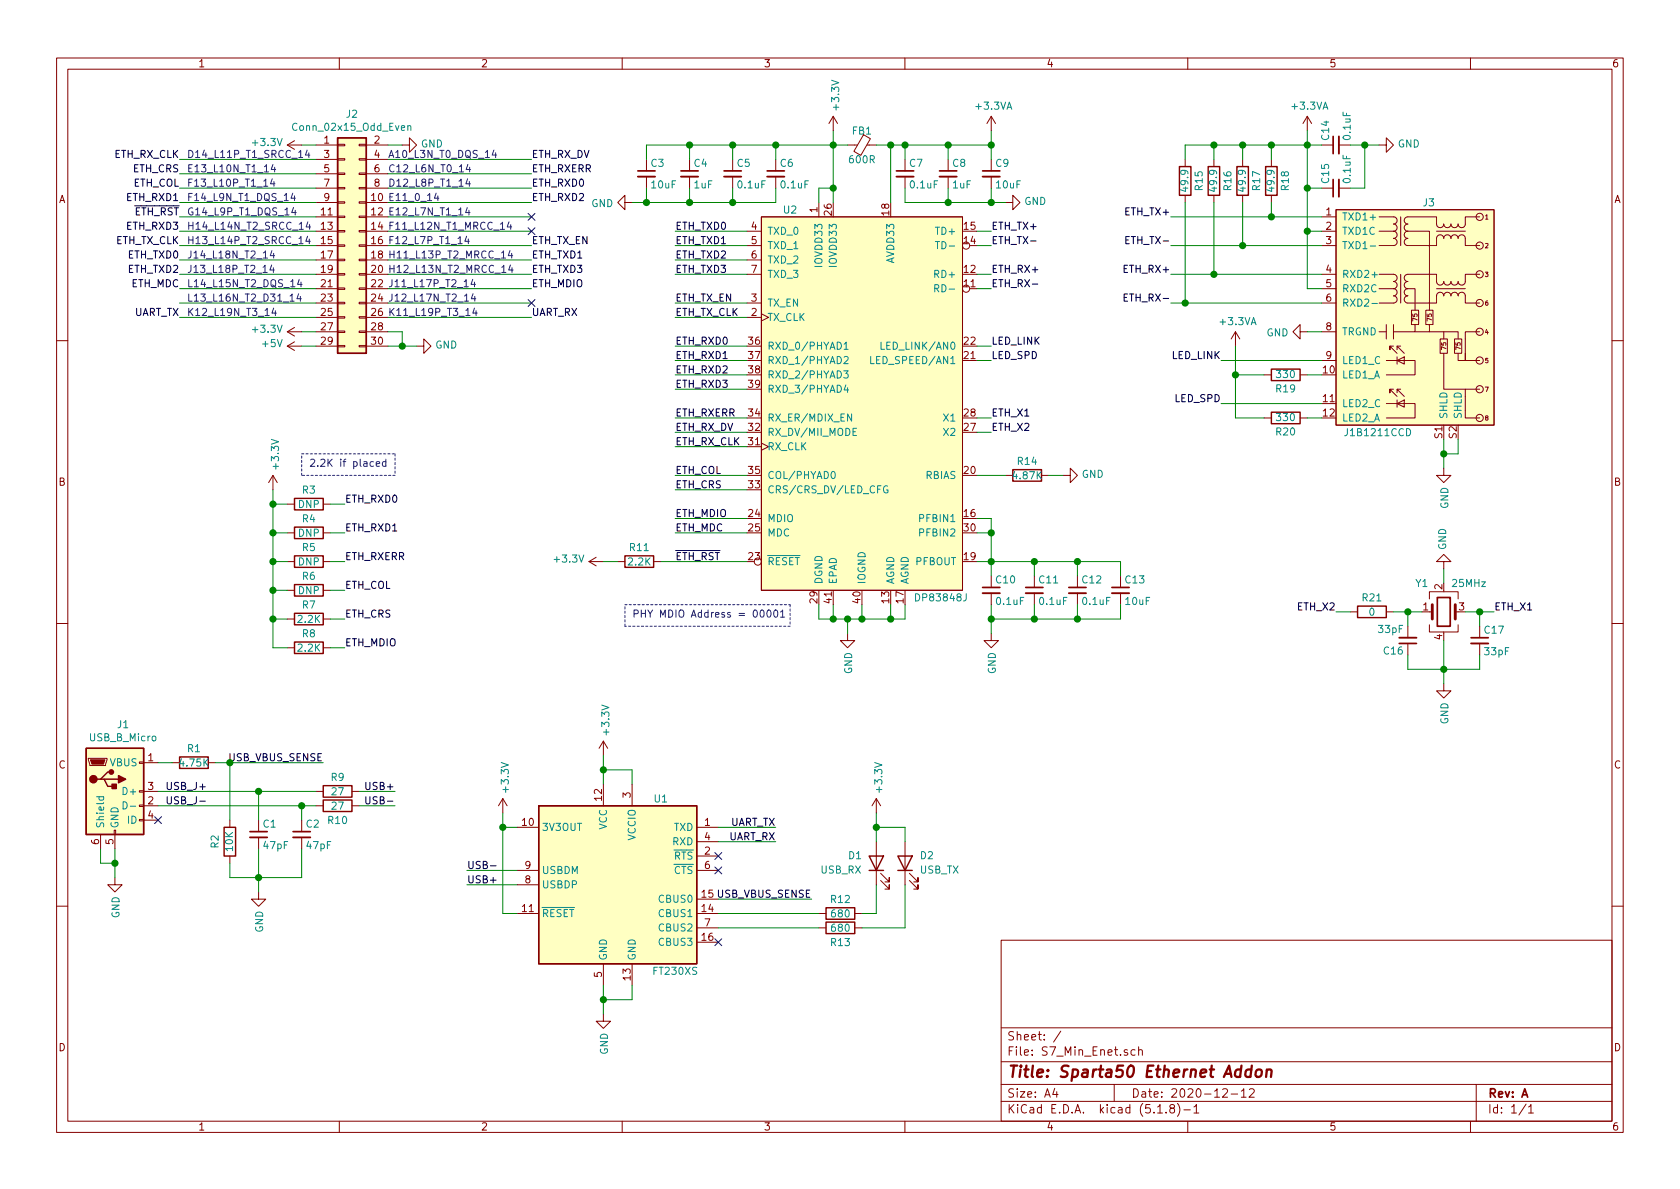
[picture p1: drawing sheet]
EESchema Schematic File Version 4
EELAYER 30 0
EELAYER END
$Descr A4 11693 8268
encoding utf-8
Sheet 1 1
Title "Sparta50 Ethernet Addon"
Date "2020-12-12"
Rev "A"
Comp ""
Comment1 ""
Comment2 ""
Comment3 ""
Comment4 ""
$EndDescr
$Comp
L power:+3.3V #PWR04
U 1 1
P 2100 1000
F 0 "#PWR04" H 2100 850 50  0001 C CNN
F 1 "+3.3V" V 2115 1128 50  0000 L CNN
F 2 "" H 2100 1000 50  0001 C CNN
F 3 "" H 2100 1000 50  0001 C CNN
	1    2100 1000
	0    -1   -1   0   
$EndComp
$Comp
L power:+3.3V #PWR05
U 1 1
P 2100 2300
F 0 "#PWR05" H 2100 2150 50  0001 C CNN
F 1 "+3.3V" V 2115 2428 50  0000 L CNN
F 2 "" H 2100 2300 50  0001 C CNN
F 3 "" H 2100 2300 50  0001 C CNN
	1    2100 2300
	0    -1   -1   0   
$EndComp
$Comp
L power:+5V #PWR06
U 1 1
P 2100 2400
F 0 "#PWR06" H 2100 2250 50  0001 C CNN
F 1 "+5V" V 2115 2528 50  0000 L CNN
F 2 "" H 2100 2400 50  0001 C CNN
F 3 "" H 2100 2400 50  0001 C CNN
	1    2100 2400
	0    -1   -1   0   
$EndComp
$Comp
L power:GND #PWR08
U 1 1
P 2900 2400
F 0 "#PWR08" H 2900 2150 50  0001 C CNN
F 1 "GND" V 2905 2272 50  0000 R CNN
F 2 "" H 2900 2400 50  0001 C CNN
F 3 "" H 2900 2400 50  0001 C CNN
	1    2900 2400
	0    -1   -1   0   
$EndComp
$Comp
L power:GND #PWR07
U 1 1
P 2800 1000
F 0 "#PWR07" H 2800 750 50  0001 C CNN
F 1 "GND" V 2805 872 50  0000 R CNN
F 2 "" H 2800 1000 50  0001 C CNN
F 3 "" H 2800 1000 50  0001 C CNN
	1    2800 1000
	0    -1   -1   0   
$EndComp
$Comp
L my_parts:DP83848J U2
U 1 1
P 6000 2800
F 0 "U2" H 5500 4150 50  0000 C CNN
F 1 "DP83848J" H 6550 1450 50  0000 C CNN
F 2 "Package_DFN_QFN:QFN-40-1EP_6x6mm_P0.5mm_EP4.6x4.6mm_ThermalVias" H 6000 3000 50  0001 C CNN
F 3 "" H 6000 3000 50  0001 C CNN
	1    6000 2800
	1    0    0    -1  
$EndComp
Text Notes 2700 1100 0    50   ~ 0
A10_L3N_T0_DQS_14
Text Notes 2700 1200 0    50   ~ 0
C12_L6N_T0_14
Text Notes 2700 1300 0    50   ~ 0
D12_L8P_T1_14
Text Notes 2700 1400 0    50   ~ 0
E11_0_14
Text Notes 2700 1500 0    50   ~ 0
E12_L7N_T1_14
Text Notes 2700 1600 0    50   ~ 0
F11_L12N_T1_MRCC_14
Text Notes 2700 1700 0    50   ~ 0
F12_L7P_T1_14
Text Notes 2700 1800 0    50   ~ 0
H11_L13P_T2_MRCC_14
Text Notes 2700 1900 0    50   ~ 0
H12_L13N_T2_MRCC_14
Text Notes 2700 2000 0    50   ~ 0
J11_L17P_T2_14
Text Notes 2700 2100 0    50   ~ 0
J12_L17N_T2_14
Text Notes 2700 2200 0    50   ~ 0
K11_L19P_T3_14
Text Notes 1300 1100 0    50   ~ 0
D14_L11P_T1_SRCC_14
Text Notes 1300 1200 0    50   ~ 0
E13_L10N_T1_14
Text Notes 1300 1300 0    50   ~ 0
F13_L10P_T1_14
Text Notes 1300 1400 0    50   ~ 0
F14_L9N_T1_DQS_14
Text Notes 1300 1500 0    50   ~ 0
G14_L9P_T1_DQS_14
Text Notes 1300 1600 0    50   ~ 0
H14_L14N_T2_SRCC_14
Text Notes 1300 1700 0    50   ~ 0
H13_L14P_T2_SRCC_14
Text Notes 1300 1800 0    50   ~ 0
J14_L18N_T2_14
Text Notes 1300 1900 0    50   ~ 0
J13_L18P_T2_14
Text Notes 1300 2000 0    50   ~ 0
L14_L15N_T2_DQS_14
Text Notes 1300 2100 0    50   ~ 0
L13_L16N_T2_D31_14
Text Notes 1300 2200 0    50   ~ 0
K12_L19N_T3_14
Wire Wire Line
	1250 2200 2200 2200
Wire Wire Line
	1250 1300 2200 1300
Wire Wire Line
	1250 1200 2200 1200
Wire Wire Line
	1250 2100 2200 2100
Wire Wire Line
	1250 2000 2200 2000
Wire Wire Line
	1250 1900 2200 1900
Wire Wire Line
	1250 1800 2200 1800
Wire Wire Line
	1250 1600 2200 1600
Wire Wire Line
	1250 1500 2200 1500
Wire Wire Line
	1250 1400 2200 1400
Text Label 4700 2400 0    50   ~ 0
ETH_RXD0
Text Label 4700 2500 0    50   ~ 0
ETH_RXD1
Text Label 4700 2600 0    50   ~ 0
ETH_RXD2
Text Label 4700 2700 0    50   ~ 0
ETH_RXD3
Text Label 4700 1600 0    50   ~ 0
ETH_TXD0
Text Label 4700 1700 0    50   ~ 0
ETH_TXD1
Text Label 4700 1800 0    50   ~ 0
ETH_TXD2
Text Label 4700 1900 0    50   ~ 0
ETH_TXD3
Text Label 4700 2100 0    50   ~ 0
ETH_TX_EN
Text Label 4700 2200 0    50   ~ 0
ETH_TX_CLK
Text Label 4700 2900 0    50   ~ 0
ETH_RXERR
Text Label 4700 3000 0    50   ~ 0
ETH_RX_DV
Text Label 4700 3100 0    50   ~ 0
ETH_RX_CLK
Text Label 4700 3300 0    50   ~ 0
ETH_COL
Text Label 4700 3400 0    50   ~ 0
ETH_CRS
Text Label 4700 3600 0    50   ~ 0
ETH_MDIO
Text Label 4700 3700 0    50   ~ 0
ETH_MDC
Text Label 4700 3900 0    50   ~ 0
~ETH_RST
Text Label 6900 1600 0    50   ~ 0
ETH_TX+
Text Label 6900 1700 0    50   ~ 0
ETH_TX-
Text Label 6900 1900 0    50   ~ 0
ETH_RX+
Text Label 6900 2000 0    50   ~ 0
ETH_RX-
Text Label 6900 2400 0    50   ~ 0
LED_LINK
Text Label 6900 2500 0    50   ~ 0
LED_SPD
Wire Wire Line
	6800 1600 6900 1600
Wire Wire Line
	6800 1700 6900 1700
Wire Wire Line
	6800 1900 6900 1900
Wire Wire Line
	6800 2000 6900 2000
Wire Wire Line
	6800 2400 6900 2400
Wire Wire Line
	6800 2500 6900 2500
Wire Wire Line
	4700 1600 5200 1600
Wire Wire Line
	4700 1700 5200 1700
Wire Wire Line
	4700 1800 5200 1800
Wire Wire Line
	4700 1900 5200 1900
Wire Wire Line
	4700 2100 5200 2100
Wire Wire Line
	4700 2200 5200 2200
Wire Wire Line
	4700 2400 5200 2400
Wire Wire Line
	4700 2500 5200 2500
Wire Wire Line
	4700 2600 5200 2600
Wire Wire Line
	4700 2700 5200 2700
Wire Wire Line
	4700 2900 5200 2900
Wire Wire Line
	4700 3000 5200 3000
Wire Wire Line
	4700 3100 5200 3100
Wire Wire Line
	4700 3300 5200 3300
Wire Wire Line
	4700 3400 5200 3400
Wire Wire Line
	4700 3600 5200 3600
Wire Wire Line
	4700 3700 5200 3700
Text Label 1250 1100 2    50   ~ 0
ETH_RX_CLK
Text Label 1250 1700 2    50   ~ 0
ETH_TX_CLK
$Comp
L Device:C_Small C6
U 1 1
P 5400 1200
F 0 "C6" H 5425 1275 50  0000 L CNN
F 1 "0.1uF" H 5425 1125 50  0000 L CNN
F 2 "Capacitor_SMD:C_0402_1005Metric" H 5400 1200 50  0001 C CNN
F 3 "~" H 5400 1200 50  0001 C CNN
	1    5400 1200
	1    0    0    -1  
$EndComp
Wire Wire Line
	5800 1400 5800 1300
Wire Wire Line
	5700 1400 5700 1300
Wire Wire Line
	5700 1300 5800 1300
Connection ~ 5800 1300
Wire Wire Line
	5800 1300 5800 1000
$Comp
L Device:C_Small C5
U 1 1
P 5100 1200
F 0 "C5" H 5125 1275 50  0000 L CNN
F 1 "0.1uF" H 5125 1125 50  0000 L CNN
F 2 "Capacitor_SMD:C_0402_1005Metric" H 5100 1200 50  0001 C CNN
F 3 "~" H 5100 1200 50  0001 C CNN
	1    5100 1200
	1    0    0    -1  
$EndComp
Wire Wire Line
	5800 1000 5400 1000
Wire Wire Line
	5100 1000 5100 1100
Connection ~ 5800 1000
Wire Wire Line
	5800 1000 5800 900 
Wire Wire Line
	5400 1000 5400 1100
Connection ~ 5400 1000
Wire Wire Line
	5400 1000 5100 1000
$Comp
L Device:C_Small C4
U 1 1
P 4800 1200
F 0 "C4" H 4825 1275 50  0000 L CNN
F 1 "1uF" H 4825 1125 50  0000 L CNN
F 2 "Capacitor_SMD:C_0402_1005Metric" H 4800 1200 50  0001 C CNN
F 3 "~" H 4800 1200 50  0001 C CNN
	1    4800 1200
	1    0    0    -1  
$EndComp
$Comp
L Device:C_Small C3
U 1 1
P 4500 1200
F 0 "C3" H 4525 1275 50  0000 L CNN
F 1 "10uF" H 4525 1125 50  0000 L CNN
F 2 "Capacitor_SMD:C_0805_2012Metric" H 4500 1200 50  0001 C CNN
F 3 "~" H 4500 1200 50  0001 C CNN
	1    4500 1200
	1    0    0    -1  
$EndComp
Wire Wire Line
	5100 1000 4800 1000
Wire Wire Line
	4500 1000 4500 1100
Connection ~ 5100 1000
Wire Wire Line
	4800 1000 4800 1100
Connection ~ 4800 1000
Wire Wire Line
	4800 1000 4500 1000
$Comp
L Connector_Generic:Conn_02x15_Odd_Even J2
U 1 1
P 2400 1700
F 0 "J2" H 2450 2617 50  0000 C CNN
F 1 "Conn_02x15_Odd_Even" H 2450 2526 50  0000 C CNN
F 2 "Connector_PinHeader_2.54mm:PinHeader_2x15_P2.54mm_Vertical" H 2400 1700 50  0001 C CNN
F 3 "~" H 2400 1700 50  0001 C CNN
	1    2400 1700
	1    0    0    -1  
$EndComp
Wire Wire Line
	2700 1000 2800 1000
Wire Wire Line
	2700 2400 2800 2400
Wire Wire Line
	2700 2300 2800 2300
Wire Wire Line
	2800 2300 2800 2400
Connection ~ 2800 2400
Wire Wire Line
	2800 2400 2900 2400
Wire Wire Line
	2200 2300 2100 2300
Wire Wire Line
	2200 2400 2100 2400
$Comp
L power:GND #PWR013
U 1 1
P 4400 1400
F 0 "#PWR013" H 4400 1150 50  0001 C CNN
F 1 "GND" V 4405 1272 50  0000 R CNN
F 2 "" H 4400 1400 50  0001 C CNN
F 3 "" H 4400 1400 50  0001 C CNN
	1    4400 1400
	0    1    1    0   
$EndComp
Wire Wire Line
	5400 1300 5400 1400
Wire Wire Line
	5400 1400 5100 1400
Wire Wire Line
	5100 1300 5100 1400
Connection ~ 5100 1400
Wire Wire Line
	5100 1400 4800 1400
Wire Wire Line
	4800 1300 4800 1400
Connection ~ 4800 1400
Wire Wire Line
	4800 1400 4500 1400
Wire Wire Line
	4500 1300 4500 1400
Connection ~ 4500 1400
Wire Wire Line
	4500 1400 4400 1400
$Comp
L Device:R R9
U 1 1
P 2350 5500
F 0 "R9" V 2250 5500 50  0000 C CNN
F 1 "27" V 2350 5500 50  0000 C CNN
F 2 "Resistor_SMD:R_0402_1005Metric" V 2280 5500 50  0001 C CNN
F 3 "~" H 2350 5500 50  0001 C CNN
	1    2350 5500
	0    1    1    0   
$EndComp
$Comp
L Device:R R10
U 1 1
P 2350 5600
F 0 "R10" V 2450 5600 50  0000 C CNN
F 1 "27" V 2350 5600 50  0000 C CNN
F 2 "Resistor_SMD:R_0402_1005Metric" V 2280 5600 50  0001 C CNN
F 3 "~" H 2350 5600 50  0001 C CNN
	1    2350 5600
	0    1    1    0   
$EndComp
$Comp
L Device:C_Small C2
U 1 1
P 2100 5800
F 0 "C2" H 2125 5875 50  0000 L CNN
F 1 "47pF" H 2125 5725 50  0000 L CNN
F 2 "Capacitor_SMD:C_0402_1005Metric" H 2100 5800 50  0001 C CNN
F 3 "~" H 2100 5800 50  0001 C CNN
	1    2100 5800
	1    0    0    -1  
$EndComp
$Comp
L Device:C_Small C1
U 1 1
P 1800 5800
F 0 "C1" H 1825 5875 50  0000 L CNN
F 1 "47pF" H 1825 5725 50  0000 L CNN
F 2 "Capacitor_SMD:C_0402_1005Metric" H 1800 5800 50  0001 C CNN
F 3 "~" H 1800 5800 50  0001 C CNN
	1    1800 5800
	1    0    0    -1  
$EndComp
$Comp
L Connector:USB_B_Micro J1
U 1 1
P 800 5500
F 0 "J1" H 857 5967 50  0000 C CNN
F 1 "USB_B_Micro" H 857 5876 50  0000 C CNN
F 2 "Connector_USB:USB_Micro-B_Amphenol_10118194_Horizontal" H 950 5450 50  0001 C CNN
F 3 "~" H 950 5450 50  0001 C CNN
	1    800  5500
	1    0    0    -1  
$EndComp
$Comp
L power:GND #PWR02
U 1 1
P 1800 6200
F 0 "#PWR02" H 1800 5950 50  0001 C CNN
F 1 "GND" V 1805 6072 50  0000 R CNN
F 2 "" H 1800 6200 50  0001 C CNN
F 3 "" H 1800 6200 50  0001 C CNN
	1    1800 6200
	1    0    0    -1  
$EndComp
Wire Wire Line
	1800 5900 1800 6100
$Comp
L power:GND #PWR016
U 1 1
P 5900 4400
F 0 "#PWR016" H 5900 4150 50  0001 C CNN
F 1 "GND" V 5905 4272 50  0000 R CNN
F 2 "" H 5900 4400 50  0001 C CNN
F 3 "" H 5900 4400 50  0001 C CNN
	1    5900 4400
	1    0    0    -1  
$EndComp
Wire Wire Line
	5700 4200 5700 4300
Wire Wire Line
	5700 4300 5800 4300
Connection ~ 5900 4300
Wire Wire Line
	5900 4300 5900 4400
Wire Wire Line
	6200 4200 6200 4300
$Comp
L power:GND #PWR011
U 1 1
P 4200 7050
F 0 "#PWR011" H 4200 6800 50  0001 C CNN
F 1 "GND" V 4205 6922 50  0000 R CNN
F 2 "" H 4200 7050 50  0001 C CNN
F 3 "" H 4200 7050 50  0001 C CNN
	1    4200 7050
	1    0    0    -1  
$EndComp
$Comp
L power:+3.3V #PWR09
U 1 1
P 3500 5650
F 0 "#PWR09" H 3500 5500 50  0001 C CNN
F 1 "+3.3V" V 3515 5778 50  0000 L CNN
F 2 "" H 3500 5650 50  0001 C CNN
F 3 "" H 3500 5650 50  0001 C CNN
	1    3500 5650
	1    0    0    -1  
$EndComp
$Comp
L power:+3.3V #PWR010
U 1 1
P 4200 5250
F 0 "#PWR010" H 4200 5100 50  0001 C CNN
F 1 "+3.3V" V 4215 5378 50  0000 L CNN
F 2 "" H 4200 5250 50  0001 C CNN
F 3 "" H 4200 5250 50  0001 C CNN
	1    4200 5250
	1    0    0    -1  
$EndComp
$Comp
L Device:R R1
U 1 1
P 1350 5300
F 0 "R1" V 1250 5300 50  0000 C CNN
F 1 "4.75K" V 1350 5300 50  0000 C CNN
F 2 "Resistor_SMD:R_0402_1005Metric" V 1280 5300 50  0001 C CNN
F 3 "~" H 1350 5300 50  0001 C CNN
	1    1350 5300
	0    1    1    0   
$EndComp
$Comp
L Device:R R2
U 1 1
P 1600 5850
F 0 "R2" V 1700 5850 50  0000 C CNN
F 1 "10K" V 1600 5850 50  0000 C CNN
F 2 "Resistor_SMD:R_0402_1005Metric" V 1530 5850 50  0001 C CNN
F 3 "~" H 1600 5850 50  0001 C CNN
	1    1600 5850
	-1   0    0    1   
$EndComp
$Comp
L Interface_USB:FT230XS U1
U 1 1
P 4300 6150
F 0 "U1" H 4600 6750 50  0000 C CNN
F 1 "FT230XS" H 4700 5550 50  0000 C CNN
F 2 "Package_SO:SSOP-16_3.9x4.9mm_P0.635mm" H 5300 5550 50  0001 C CNN
F 3 "https://www.ftdichip.com/Support/Documents/DataSheets/ICs/DS_FT230X.pdf" H 4300 6150 50  0001 C CNN
	1    4300 6150
	1    0    0    -1  
$EndComp
Wire Wire Line
	3600 6350 3500 6350
Wire Wire Line
	3500 6350 3500 5750
Wire Wire Line
	3600 5750 3500 5750
Connection ~ 3500 5750
Wire Wire Line
	3500 5750 3500 5650
Wire Wire Line
	4200 6850 4200 6950
Wire Wire Line
	4400 6850 4400 6950
Wire Wire Line
	4400 6950 4200 6950
Connection ~ 4200 6950
Wire Wire Line
	4200 6950 4200 7050
Wire Wire Line
	4200 5450 4200 5350
Wire Wire Line
	4400 5450 4400 5350
Wire Wire Line
	4400 5350 4200 5350
Connection ~ 4200 5350
Wire Wire Line
	4200 5350 4200 5250
Wire Wire Line
	1100 5600 2100 5600
Wire Wire Line
	1100 5500 1800 5500
Wire Wire Line
	1100 5300 1200 5300
Wire Wire Line
	1500 5300 1600 5300
Wire Wire Line
	1600 5300 1600 5700
Wire Wire Line
	2100 5700 2100 5600
Connection ~ 2100 5600
Wire Wire Line
	2100 5600 2200 5600
Wire Wire Line
	1800 5700 1800 5500
Connection ~ 1800 5500
Wire Wire Line
	1800 5500 2200 5500
Wire Wire Line
	1600 6000 1600 6100
Wire Wire Line
	1600 6100 1800 6100
Connection ~ 1800 6100
Wire Wire Line
	1800 6100 1800 6200
Wire Wire Line
	2100 6100 1800 6100
Wire Wire Line
	2100 5900 2100 6100
$Comp
L power:GND #PWR01
U 1 1
P 800 6100
F 0 "#PWR01" H 800 5850 50  0001 C CNN
F 1 "GND" V 805 5972 50  0000 R CNN
F 2 "" H 800 6100 50  0001 C CNN
F 3 "" H 800 6100 50  0001 C CNN
	1    800  6100
	1    0    0    -1  
$EndComp
Text Label 2250 5300 2    50   ~ 0
USB_VBUS_SENSE
Wire Wire Line
	1600 5300 2250 5300
Connection ~ 1600 5300
Text Label 5650 6250 2    50   ~ 0
USB_VBUS_SENSE
$Comp
L Device:R R12
U 1 1
P 5850 6350
F 0 "R12" V 5750 6350 50  0000 C CNN
F 1 "680" V 5850 6350 50  0000 C CNN
F 2 "Resistor_SMD:R_0805_2012Metric" V 5780 6350 50  0001 C CNN
F 3 "~" H 5850 6350 50  0001 C CNN
	1    5850 6350
	0    1    1    0   
$EndComp
$Comp
L Device:R R13
U 1 1
P 5850 6450
F 0 "R13" V 5950 6450 50  0000 C CNN
F 1 "680" V 5850 6450 50  0000 C CNN
F 2 "Resistor_SMD:R_0805_2012Metric" V 5780 6450 50  0001 C CNN
F 3 "~" H 5850 6450 50  0001 C CNN
	1    5850 6450
	0    1    1    0   
$EndComp
Wire Wire Line
	5700 6350 5000 6350
Wire Wire Line
	5000 6450 5700 6450
$Comp
L Device:LED D1
U 1 1
P 6100 6000
F 0 "D1" V 6150 6200 50  0000 R CNN
F 1 "USB_RX" V 6050 6100 50  0000 L CNN
F 2 "LEDs:LED_0805" H 6100 6000 50  0001 C CNN
F 3 "~" H 6100 6000 50  0001 C CNN
	1    6100 6000
	0    -1   -1   0   
$EndComp
$Comp
L Device:LED D2
U 1 1
P 6300 6000
F 0 "D2" V 6350 5900 50  0000 R CNN
F 1 "USB_TX" V 6250 5900 50  0000 R CNN
F 2 "LEDs:LED_0805" H 6300 6000 50  0001 C CNN
F 3 "~" H 6300 6000 50  0001 C CNN
	1    6300 6000
	0    -1   -1   0   
$EndComp
Wire Wire Line
	6000 6350 6100 6350
Wire Wire Line
	6100 6350 6100 6150
Wire Wire Line
	6300 6150 6300 6450
Wire Wire Line
	6300 6450 6000 6450
$Comp
L power:+3.3V #PWR014
U 1 1
P 6100 5650
F 0 "#PWR014" H 6100 5500 50  0001 C CNN
F 1 "+3.3V" V 6115 5778 50  0000 L CNN
F 2 "" H 6100 5650 50  0001 C CNN
F 3 "" H 6100 5650 50  0001 C CNN
	1    6100 5650
	1    0    0    -1  
$EndComp
Wire Wire Line
	6100 5850 6100 5750
Wire Wire Line
	6300 5850 6300 5750
Wire Wire Line
	6300 5750 6100 5750
Connection ~ 6100 5750
Wire Wire Line
	6100 5750 6100 5650
Text Label 5400 5750 2    50   ~ 0
UART_TX
Text Label 5400 5850 2    50   ~ 0
UART_RX
Wire Wire Line
	5400 5750 5000 5750
Wire Wire Line
	5400 5850 5000 5850
Wire Wire Line
	5000 6250 5650 6250
NoConn ~ 5000 5950
NoConn ~ 5000 6050
$Comp
L Device:C_Small C10
U 1 1
P 6900 4100
F 0 "C10" H 6925 4175 50  0000 L CNN
F 1 "0.1uF" H 6925 4025 50  0000 L CNN
F 2 "Capacitor_SMD:C_0402_1005Metric" H 6900 4100 50  0001 C CNN
F 3 "~" H 6900 4100 50  0001 C CNN
	1    6900 4100
	1    0    0    -1  
$EndComp
$Comp
L Device:C_Small C11
U 1 1
P 7200 4100
F 0 "C11" H 7225 4175 50  0000 L CNN
F 1 "0.1uF" H 7225 4025 50  0000 L CNN
F 2 "Capacitor_SMD:C_0402_1005Metric" H 7200 4100 50  0001 C CNN
F 3 "~" H 7200 4100 50  0001 C CNN
	1    7200 4100
	1    0    0    -1  
$EndComp
$Comp
L Device:C_Small C12
U 1 1
P 7500 4100
F 0 "C12" H 7525 4175 50  0000 L CNN
F 1 "0.1uF" H 7525 4025 50  0000 L CNN
F 2 "Capacitor_SMD:C_0402_1005Metric" H 7500 4100 50  0001 C CNN
F 3 "~" H 7500 4100 50  0001 C CNN
	1    7500 4100
	1    0    0    -1  
$EndComp
Wire Wire Line
	7800 4000 7800 3900
Wire Wire Line
	6900 3600 6800 3600
Wire Wire Line
	6900 3700 6800 3700
Wire Wire Line
	6900 3700 6900 3600
Wire Wire Line
	7200 4000 7200 3900
Connection ~ 7200 3900
Wire Wire Line
	7200 3900 6900 3900
Wire Wire Line
	7800 3900 7500 3900
Wire Wire Line
	7500 4000 7500 3900
Connection ~ 7500 3900
Wire Wire Line
	7500 3900 7200 3900
$Comp
L power:GND #PWR018
U 1 1
P 6900 4400
F 0 "#PWR018" H 6900 4150 50  0001 C CNN
F 1 "GND" V 6905 4272 50  0000 R CNN
F 2 "" H 6900 4400 50  0001 C CNN
F 3 "" H 6900 4400 50  0001 C CNN
	1    6900 4400
	1    0    0    -1  
$EndComp
Wire Wire Line
	6900 4200 6900 4300
Wire Wire Line
	7800 4200 7800 4300
Wire Wire Line
	7800 4300 7500 4300
Connection ~ 6900 4300
Wire Wire Line
	6900 4300 6900 4400
Wire Wire Line
	7500 4200 7500 4300
Connection ~ 7500 4300
Wire Wire Line
	7500 4300 7200 4300
Wire Wire Line
	7200 4200 7200 4300
Connection ~ 7200 4300
Wire Wire Line
	7200 4300 6900 4300
$Comp
L Device:Ferrite_Bead_Small FB1
U 1 1
P 6000 1000
F 0 "FB1" V 5900 1000 50  0000 C CNN
F 1 "600R" V 6100 1000 50  0000 C CNN
F 2 "Inductor_SMD:L_0603_1608Metric" V 5930 1000 50  0001 C CNN
F 3 "~" H 6000 1000 50  0001 C CNN
	1    6000 1000
	0    1    1    0   
$EndComp
Wire Wire Line
	6200 1400 6200 1000
Wire Wire Line
	6200 1000 6100 1000
Wire Wire Line
	5900 1000 5800 1000
$Comp
L Device:C_Small C7
U 1 1
P 6300 1200
F 0 "C7" H 6325 1275 50  0000 L CNN
F 1 "0.1uF" H 6325 1125 50  0000 L CNN
F 2 "Capacitor_SMD:C_0402_1005Metric" H 6300 1200 50  0001 C CNN
F 3 "~" H 6300 1200 50  0001 C CNN
	1    6300 1200
	1    0    0    -1  
$EndComp
$Comp
L Device:C_Small C8
U 1 1
P 6600 1200
F 0 "C8" H 6625 1275 50  0000 L CNN
F 1 "1uF" H 6625 1125 50  0000 L CNN
F 2 "Capacitor_SMD:C_0402_1005Metric" H 6600 1200 50  0001 C CNN
F 3 "~" H 6600 1200 50  0001 C CNN
	1    6600 1200
	1    0    0    -1  
$EndComp
$Comp
L Device:C_Small C9
U 1 1
P 6900 1200
F 0 "C9" H 6925 1275 50  0000 L CNN
F 1 "10uF" H 6925 1125 50  0000 L CNN
F 2 "Capacitor_SMD:C_0805_2012Metric" H 6900 1200 50  0001 C CNN
F 3 "~" H 6900 1200 50  0001 C CNN
	1    6900 1200
	1    0    0    -1  
$EndComp
Wire Wire Line
	6900 1100 6900 1000
Wire Wire Line
	6900 1000 6600 1000
Connection ~ 6200 1000
Wire Wire Line
	6300 1100 6300 1000
Connection ~ 6300 1000
Wire Wire Line
	6300 1000 6200 1000
Wire Wire Line
	6600 1100 6600 1000
Connection ~ 6600 1000
Wire Wire Line
	6600 1000 6300 1000
$Comp
L power:GND #PWR019
U 1 1
P 7000 1400
F 0 "#PWR019" H 7000 1150 50  0001 C CNN
F 1 "GND" V 7005 1272 50  0000 R CNN
F 2 "" H 7000 1400 50  0001 C CNN
F 3 "" H 7000 1400 50  0001 C CNN
	1    7000 1400
	0    -1   -1   0   
$EndComp
Wire Wire Line
	7000 1400 6900 1400
Wire Wire Line
	6300 1400 6300 1300
Wire Wire Line
	6600 1300 6600 1400
Connection ~ 6600 1400
Wire Wire Line
	6600 1400 6300 1400
Wire Wire Line
	6900 1300 6900 1400
Connection ~ 6900 1400
Wire Wire Line
	6900 1400 6600 1400
$Comp
L power:+3.3VA #PWR017
U 1 1
P 6900 900
F 0 "#PWR017" H 6900 750 50  0001 C CNN
F 1 "+3.3VA" H 6915 1073 50  0000 C CNN
F 2 "" H 6900 900 50  0001 C CNN
F 3 "" H 6900 900 50  0001 C CNN
	1    6900 900 
	1    0    0    -1  
$EndComp
Wire Wire Line
	6900 900  6900 1000
Connection ~ 6900 1000
$Comp
L Device:C_Small C13
U 1 1
P 7800 4100
F 0 "C13" H 7825 4175 50  0000 L CNN
F 1 "10uF" H 7825 4025 50  0000 L CNN
F 2 "Capacitor_SMD:C_0805_2012Metric" H 7800 4100 50  0001 C CNN
F 3 "~" H 7800 4100 50  0001 C CNN
	1    7800 4100
	1    0    0    -1  
$EndComp
$Comp
L Device:R R14
U 1 1
P 7150 3300
F 0 "R14" V 7050 3300 50  0000 C CNN
F 1 "4.87K" V 7150 3300 50  0000 C CNN
F 2 "Resistor_SMD:R_0603_1608Metric" V 7080 3300 50  0001 C CNN
F 3 "~" H 7150 3300 50  0001 C CNN
	1    7150 3300
	0    1    1    0   
$EndComp
$Comp
L power:GND #PWR020
U 1 1
P 7400 3300
F 0 "#PWR020" H 7400 3050 50  0001 C CNN
F 1 "GND" V 7405 3172 50  0000 R CNN
F 2 "" H 7400 3300 50  0001 C CNN
F 3 "" H 7400 3300 50  0001 C CNN
	1    7400 3300
	0    -1   -1   0   
$EndComp
Wire Wire Line
	7400 3300 7300 3300
Wire Wire Line
	7000 3300 6800 3300
$Comp
L Device:R R11
U 1 1
P 4450 3900
F 0 "R11" V 4350 3900 50  0000 C CNN
F 1 "2.2K" V 4450 3900 50  0000 C CNN
F 2 "Resistor_SMD:R_0402_1005Metric" V 4380 3900 50  0001 C CNN
F 3 "~" H 4450 3900 50  0001 C CNN
	1    4450 3900
	0    1    1    0   
$EndComp
Wire Wire Line
	4600 3900 5200 3900
$Comp
L power:+3.3V #PWR015
U 1 1
P 5800 900
F 0 "#PWR015" H 5800 750 50  0001 C CNN
F 1 "+3.3V" V 5815 1028 50  0000 L CNN
F 2 "" H 5800 900 50  0001 C CNN
F 3 "" H 5800 900 50  0001 C CNN
	1    5800 900 
	1    0    0    -1  
$EndComp
$Comp
L power:+3.3V #PWR012
U 1 1
P 4200 3900
F 0 "#PWR012" H 4200 3750 50  0001 C CNN
F 1 "+3.3V" V 4215 4028 50  0000 L CNN
F 2 "" H 4200 3900 50  0001 C CNN
F 3 "" H 4200 3900 50  0001 C CNN
	1    4200 3900
	0    -1   -1   0   
$EndComp
Wire Wire Line
	4300 3900 4200 3900
Wire Wire Line
	2200 1000 2100 1000
$Comp
L my_parts:ENET_10-100_LED J3
U 1 1
P 9900 2300
F 0 "J3" H 9900 3200 50  0000 L CNN
F 1 "J1B1211CCD" H 9350 1600 50  0000 L CNN
F 2 "my_parts:J1B1211CCD" H 9900 2300 50  0001 C CNN
F 3 "" H 9900 2300 50  0001 C CNN
	1    9900 2300
	1    0    0    -1  
$EndComp
$Comp
L Device:R R18
U 1 1
P 8850 1250
F 0 "R18" V 8750 1250 50  0000 C CNN
F 1 "49.9" V 8850 1250 50  0000 C CNN
F 2 "Resistor_SMD:R_0402_1005Metric" V 8780 1250 50  0001 C CNN
F 3 "~" H 8850 1250 50  0001 C CNN
	1    8850 1250
	-1   0    0    1   
$EndComp
$Comp
L Device:R R17
U 1 1
P 8650 1250
F 0 "R17" V 8550 1250 50  0000 C CNN
F 1 "49.9" V 8650 1250 50  0000 C CNN
F 2 "Resistor_SMD:R_0402_1005Metric" V 8580 1250 50  0001 C CNN
F 3 "~" H 8650 1250 50  0001 C CNN
	1    8650 1250
	-1   0    0    1   
$EndComp
$Comp
L Device:R R16
U 1 1
P 8450 1250
F 0 "R16" V 8350 1250 50  0000 C CNN
F 1 "49.9" V 8450 1250 50  0000 C CNN
F 2 "Resistor_SMD:R_0402_1005Metric" V 8380 1250 50  0001 C CNN
F 3 "~" H 8450 1250 50  0001 C CNN
	1    8450 1250
	-1   0    0    1   
$EndComp
$Comp
L Device:R R15
U 1 1
P 8250 1250
F 0 "R15" V 8150 1250 50  0000 C CNN
F 1 "49.9" V 8250 1250 50  0000 C CNN
F 2 "Resistor_SMD:R_0402_1005Metric" V 8180 1250 50  0001 C CNN
F 3 "~" H 8250 1250 50  0001 C CNN
	1    8250 1250
	-1   0    0    1   
$EndComp
$Comp
L power:+3.3VA #PWR022
U 1 1
P 9100 900
F 0 "#PWR022" H 9100 750 50  0001 C CNN
F 1 "+3.3VA" H 9115 1073 50  0000 C CNN
F 2 "" H 9100 900 50  0001 C CNN
F 3 "" H 9100 900 50  0001 C CNN
	1    9100 900 
	1    0    0    -1  
$EndComp
Wire Wire Line
	9100 900  9100 1000
Wire Wire Line
	9100 1600 9200 1600
Wire Wire Line
	9100 1600 9100 2000
Wire Wire Line
	9100 2000 9200 2000
Connection ~ 9100 1600
Wire Wire Line
	9100 1000 8850 1000
Wire Wire Line
	8250 1000 8250 1100
Connection ~ 9100 1000
Wire Wire Line
	9100 1000 9100 1300
Wire Wire Line
	8450 1100 8450 1000
Connection ~ 8450 1000
Wire Wire Line
	8450 1000 8250 1000
Wire Wire Line
	8650 1100 8650 1000
Connection ~ 8650 1000
Wire Wire Line
	8650 1000 8450 1000
Wire Wire Line
	8850 1100 8850 1000
Connection ~ 8850 1000
Wire Wire Line
	8850 1000 8650 1000
Text Label 8150 1500 2    50   ~ 0
ETH_TX+
Text Label 8150 1700 2    50   ~ 0
ETH_TX-
Text Label 8150 1900 2    50   ~ 0
ETH_RX+
Text Label 8150 2100 2    50   ~ 0
ETH_RX-
Wire Wire Line
	9200 1500 8850 1500
Wire Wire Line
	9200 1700 8650 1700
Wire Wire Line
	8850 1400 8850 1500
Connection ~ 8850 1500
Wire Wire Line
	8850 1500 8150 1500
Wire Wire Line
	8650 1400 8650 1700
Connection ~ 8650 1700
Wire Wire Line
	8650 1700 8150 1700
Wire Wire Line
	9200 1900 8450 1900
Wire Wire Line
	9200 2100 8250 2100
Wire Wire Line
	8450 1400 8450 1900
Connection ~ 8450 1900
Wire Wire Line
	8450 1900 8150 1900
Wire Wire Line
	8250 1400 8250 2100
Connection ~ 8250 2100
Wire Wire Line
	8250 2100 8150 2100
$Comp
L power:GND #PWR023
U 1 1
P 9100 2300
F 0 "#PWR023" H 9100 2050 50  0001 C CNN
F 1 "GND" V 9105 2172 50  0000 R CNN
F 2 "" H 9100 2300 50  0001 C CNN
F 3 "" H 9100 2300 50  0001 C CNN
	1    9100 2300
	0    1    1    0   
$EndComp
Wire Wire Line
	9200 2300 9100 2300
$Comp
L Device:R R19
U 1 1
P 8950 2600
F 0 "R19" V 8850 2600 50  0000 C CNN
F 1 "330" V 8950 2600 50  0000 C CNN
F 2 "Resistor_SMD:R_0805_2012Metric" V 8880 2600 50  0001 C CNN
F 3 "~" H 8950 2600 50  0001 C CNN
	1    8950 2600
	0    -1   -1   0   
$EndComp
$Comp
L Device:R R20
U 1 1
P 8950 2900
F 0 "R20" V 8850 2900 50  0000 C CNN
F 1 "330" V 8950 2900 50  0000 C CNN
F 2 "Resistor_SMD:R_0805_2012Metric" V 8880 2900 50  0001 C CNN
F 3 "~" H 8950 2900 50  0001 C CNN
	1    8950 2900
	0    -1   -1   0   
$EndComp
$Comp
L Device:C_Small C14
U 1 1
P 9300 1000
F 0 "C14" H 9325 1075 50  0000 L CNN
F 1 "0.1uF" H 9325 925 50  0000 L CNN
F 2 "Capacitor_SMD:C_0402_1005Metric" H 9300 1000 50  0001 C CNN
F 3 "~" H 9300 1000 50  0001 C CNN
	1    9300 1000
	0    -1   -1   0   
$EndComp
$Comp
L Device:C_Small C15
U 1 1
P 9300 1300
F 0 "C15" H 9325 1375 50  0000 L CNN
F 1 "0.1uF" H 9325 1225 50  0000 L CNN
F 2 "Capacitor_SMD:C_0402_1005Metric" H 9300 1300 50  0001 C CNN
F 3 "~" H 9300 1300 50  0001 C CNN
	1    9300 1300
	0    -1   -1   0   
$EndComp
$Comp
L power:GND #PWR024
U 1 1
P 9600 1000
F 0 "#PWR024" H 9600 750 50  0001 C CNN
F 1 "GND" V 9605 872 50  0000 R CNN
F 2 "" H 9600 1000 50  0001 C CNN
F 3 "" H 9600 1000 50  0001 C CNN
	1    9600 1000
	0    -1   -1   0   
$EndComp
Wire Wire Line
	9600 1000 9500 1000
Wire Wire Line
	9200 1000 9100 1000
Wire Wire Line
	9200 1300 9100 1300
Connection ~ 9100 1300
Wire Wire Line
	9100 1300 9100 1600
Wire Wire Line
	9400 1300 9500 1300
Wire Wire Line
	9500 1300 9500 1000
Connection ~ 9500 1000
Wire Wire Line
	9500 1000 9400 1000
Wire Wire Line
	9200 2600 9100 2600
Wire Wire Line
	9200 2900 9100 2900
$Comp
L power:+3.3VA #PWR021
U 1 1
P 8600 2400
F 0 "#PWR021" H 8600 2250 50  0001 C CNN
F 1 "+3.3VA" H 8615 2573 50  0000 C CNN
F 2 "" H 8600 2400 50  0001 C CNN
F 3 "" H 8600 2400 50  0001 C CNN
	1    8600 2400
	1    0    0    -1  
$EndComp
Wire Wire Line
	8800 2600 8600 2600
Wire Wire Line
	8600 2600 8600 2400
Wire Wire Line
	8800 2900 8600 2900
Wire Wire Line
	8600 2900 8600 2600
Connection ~ 8600 2600
Text Label 8500 2500 2    50   ~ 0
LED_LINK
Text Label 8500 2800 2    50   ~ 0
LED_SPD
Wire Wire Line
	9200 2800 8500 2800
Wire Wire Line
	9200 2500 8500 2500
$Comp
L power:GND #PWR025
U 1 1
P 10050 3250
F 0 "#PWR025" H 10050 3000 50  0001 C CNN
F 1 "GND" V 10055 3122 50  0000 R CNN
F 2 "" H 10050 3250 50  0001 C CNN
F 3 "" H 10050 3250 50  0001 C CNN
	1    10050 3250
	1    0    0    -1  
$EndComp
Wire Wire Line
	10050 3050 10050 3150
Wire Wire Line
	10150 3050 10150 3150
Wire Wire Line
	10150 3150 10050 3150
Connection ~ 10050 3150
Wire Wire Line
	10050 3150 10050 3250
Wire Wire Line
	2700 1100 3700 1100
Wire Wire Line
	2700 1200 3700 1200
Wire Wire Line
	2700 1300 3700 1300
Wire Wire Line
	2700 1400 3700 1400
Wire Wire Line
	2700 1500 3700 1500
Wire Wire Line
	2700 1600 3700 1600
Wire Wire Line
	2700 1700 3700 1700
Wire Wire Line
	2700 1800 3700 1800
Wire Wire Line
	2700 1900 3700 1900
Wire Wire Line
	2700 2000 3700 2000
Wire Wire Line
	2700 2100 3700 2100
Wire Wire Line
	2700 2200 3700 2200
Text Label 3700 1700 0    50   ~ 0
ETH_TX_EN
Text Label 1250 1800 2    50   ~ 0
ETH_TXD0
Text Label 3700 1800 0    50   ~ 0
ETH_TXD1
Text Label 1250 1900 2    50   ~ 0
ETH_TXD2
Text Label 3700 1900 0    50   ~ 0
ETH_TXD3
Text Label 3700 1100 0    50   ~ 0
ETH_RX_DV
Text Label 1250 1200 2    50   ~ 0
ETH_CRS
Text Label 3700 1200 0    50   ~ 0
ETH_RXERR
Text Label 1250 1300 2    50   ~ 0
ETH_COL
Text Label 3700 1300 0    50   ~ 0
ETH_RXD0
Text Label 1250 1400 2    50   ~ 0
ETH_RXD1
Text Label 3700 1400 0    50   ~ 0
ETH_RXD2
Text Label 1250 1600 2    50   ~ 0
ETH_RXD3
Text Label 1250 1500 2    50   ~ 0
~ETH_RST
Text Label 3700 2000 0    50   ~ 0
ETH_MDIO
Text Label 1250 2000 2    50   ~ 0
ETH_MDC
Wire Wire Line
	2200 1700 1250 1700
Wire Wire Line
	2200 1100 1250 1100
Text Label 1250 2200 2    50   ~ 0
UART_TX
Text Label 3700 2200 0    50   ~ 0
UART_RX
$Comp
L Device:R R3
U 1 1
P 2150 3500
F 0 "R3" V 2050 3500 50  0000 C CNN
F 1 "DNP" V 2150 3500 50  0000 C CNN
F 2 "Resistor_SMD:R_0402_1005Metric" V 2080 3500 50  0001 C CNN
F 3 "~" H 2150 3500 50  0001 C CNN
	1    2150 3500
	0    1    1    0   
$EndComp
$Comp
L Device:R R4
U 1 1
P 2150 3700
F 0 "R4" V 2050 3700 50  0000 C CNN
F 1 "DNP" V 2150 3700 50  0000 C CNN
F 2 "Resistor_SMD:R_0402_1005Metric" V 2080 3700 50  0001 C CNN
F 3 "~" H 2150 3700 50  0001 C CNN
	1    2150 3700
	0    1    1    0   
$EndComp
$Comp
L Device:R R5
U 1 1
P 2150 3900
F 0 "R5" V 2050 3900 50  0000 C CNN
F 1 "DNP" V 2150 3900 50  0000 C CNN
F 2 "Resistor_SMD:R_0402_1005Metric" V 2080 3900 50  0001 C CNN
F 3 "~" H 2150 3900 50  0001 C CNN
	1    2150 3900
	0    1    1    0   
$EndComp
$Comp
L Device:R R6
U 1 1
P 2150 4100
F 0 "R6" V 2050 4100 50  0000 C CNN
F 1 "DNP" V 2150 4100 50  0000 C CNN
F 2 "Resistor_SMD:R_0402_1005Metric" V 2080 4100 50  0001 C CNN
F 3 "~" H 2150 4100 50  0001 C CNN
	1    2150 4100
	0    1    1    0   
$EndComp
$Comp
L Device:R R7
U 1 1
P 2150 4300
F 0 "R7" V 2050 4300 50  0000 C CNN
F 1 "2.2K" V 2150 4300 50  0000 C CNN
F 2 "Resistor_SMD:R_0402_1005Metric" V 2080 4300 50  0001 C CNN
F 3 "~" H 2150 4300 50  0001 C CNN
	1    2150 4300
	0    1    1    0   
$EndComp
$Comp
L Device:R R8
U 1 1
P 2150 4500
F 0 "R8" V 2050 4500 50  0000 C CNN
F 1 "2.2K" V 2150 4500 50  0000 C CNN
F 2 "Resistor_SMD:R_0402_1005Metric" V 2080 4500 50  0001 C CNN
F 3 "~" H 2150 4500 50  0001 C CNN
	1    2150 4500
	0    1    1    0   
$EndComp
$Comp
L power:+3.3V #PWR03
U 1 1
P 1900 3400
F 0 "#PWR03" H 1900 3250 50  0001 C CNN
F 1 "+3.3V" V 1915 3528 50  0000 L CNN
F 2 "" H 1900 3400 50  0001 C CNN
F 3 "" H 1900 3400 50  0001 C CNN
	1    1900 3400
	1    0    0    -1  
$EndComp
Wire Wire Line
	2000 4500 1900 4500
Wire Wire Line
	1900 4500 1900 4300
Wire Wire Line
	2000 4300 1900 4300
Connection ~ 1900 4300
Wire Wire Line
	1900 4300 1900 4100
Wire Wire Line
	2000 4100 1900 4100
Connection ~ 1900 4100
Wire Wire Line
	1900 4100 1900 3900
Wire Wire Line
	2000 3900 1900 3900
Connection ~ 1900 3900
Wire Wire Line
	1900 3900 1900 3700
Wire Wire Line
	2000 3700 1900 3700
Connection ~ 1900 3700
Wire Wire Line
	1900 3700 1900 3500
Wire Wire Line
	2000 3500 1900 3500
Connection ~ 1900 3500
Wire Wire Line
	1900 3500 1900 3400
Text Label 2400 3500 0    50   ~ 0
ETH_RXD0
Text Label 2400 3700 0    50   ~ 0
ETH_RXD1
Text Label 2400 3900 0    50   ~ 0
ETH_RXERR
Text Label 2400 4100 0    50   ~ 0
ETH_COL
Text Label 2400 4300 0    50   ~ 0
ETH_CRS
Text Label 2400 4500 0    50   ~ 0
ETH_MDIO
Wire Wire Line
	2300 3500 2400 3500
Wire Wire Line
	2300 3700 2400 3700
Wire Wire Line
	2400 3900 2300 3900
Wire Wire Line
	2300 4100 2400 4100
Wire Wire Line
	2400 4300 2300 4300
Wire Wire Line
	2300 4500 2400 4500
$Comp
L Device:Crystal_GND24 Y1
U 1 1
P 10050 4250
F 0 "Y1" H 9850 4450 50  0000 L CNN
F 1 "25MHz" H 10100 4450 50  0000 L CNN
F 2 "Crystal:Crystal_SMD_3225-4Pin_3.2x2.5mm" H 10050 4250 50  0001 C CNN
F 3 "~" H 10050 4250 50  0001 C CNN
	1    10050 4250
	1    0    0    -1  
$EndComp
$Comp
L Device:C_Small C16
U 1 1
P 9800 4450
F 0 "C16" H 9825 4525 50  0000 L CNN
F 1 "33pF" H 9825 4375 50  0000 L CNN
F 2 "Capacitor_SMD:C_0402_1005Metric" H 9800 4450 50  0001 C CNN
F 3 "~" H 9800 4450 50  0001 C CNN
	1    9800 4450
	-1   0    0    1   
$EndComp
$Comp
L Device:C_Small C17
U 1 1
P 10300 4450
F 0 "C17" H 10325 4525 50  0000 L CNN
F 1 "33pF" H 10325 4375 50  0000 L CNN
F 2 "Capacitor_SMD:C_0402_1005Metric" H 10300 4450 50  0001 C CNN
F 3 "~" H 10300 4450 50  0001 C CNN
	1    10300 4450
	1    0    0    -1  
$EndComp
$Comp
L power:GND #PWR027
U 1 1
P 10050 4750
F 0 "#PWR027" H 10050 4500 50  0001 C CNN
F 1 "GND" V 10055 4622 50  0000 R CNN
F 2 "" H 10050 4750 50  0001 C CNN
F 3 "" H 10050 4750 50  0001 C CNN
	1    10050 4750
	1    0    0    -1  
$EndComp
Wire Wire Line
	10050 4450 10050 4650
Wire Wire Line
	9800 4550 9800 4650
Wire Wire Line
	9800 4650 10050 4650
Connection ~ 10050 4650
Wire Wire Line
	10050 4650 10050 4750
Wire Wire Line
	10300 4550 10300 4650
Wire Wire Line
	10300 4650 10050 4650
Wire Wire Line
	10300 4350 10300 4250
Wire Wire Line
	10300 4250 10200 4250
Wire Wire Line
	9900 4250 9800 4250
Wire Wire Line
	9800 4250 9800 4350
$Comp
L power:GND #PWR026
U 1 1
P 10050 3950
F 0 "#PWR026" H 10050 3700 50  0001 C CNN
F 1 "GND" V 10055 3822 50  0000 R CNN
F 2 "" H 10050 3950 50  0001 C CNN
F 3 "" H 10050 3950 50  0001 C CNN
	1    10050 3950
	-1   0    0    1   
$EndComp
Wire Wire Line
	10050 3950 10050 4050
$Comp
L Device:R R21
U 1 1
P 9550 4250
F 0 "R21" V 9450 4250 50  0000 C CNN
F 1 "0" V 9550 4250 50  0000 C CNN
F 2 "Resistor_SMD:R_0603_1608Metric" V 9480 4250 50  0001 C CNN
F 3 "~" H 9550 4250 50  0001 C CNN
	1    9550 4250
	0    1    1    0   
$EndComp
Text Label 6900 2900 0    50   ~ 0
ETH_X1
Text Label 6900 3000 0    50   ~ 0
ETH_X2
Wire Wire Line
	6800 2900 6900 2900
Wire Wire Line
	6900 3000 6800 3000
Text Label 10400 4250 0    50   ~ 0
ETH_X1
Text Label 9300 4250 2    50   ~ 0
ETH_X2
Wire Wire Line
	9300 4250 9400 4250
Wire Wire Line
	9700 4250 9800 4250
Connection ~ 9800 4250
Wire Wire Line
	10400 4250 10300 4250
Connection ~ 10300 4250
NoConn ~ 1100 5700
NoConn ~ 3700 2100
NoConn ~ 3700 1500
NoConn ~ 3700 1600
Wire Wire Line
	5900 4300 6000 4300
Wire Wire Line
	6300 4200 6300 4300
Wire Wire Line
	6300 4300 6200 4300
Connection ~ 6200 4300
Wire Wire Line
	6000 4200 6000 4300
Connection ~ 6000 4300
Wire Wire Line
	6000 4300 6200 4300
Wire Wire Line
	5800 4200 5800 4300
Connection ~ 5800 4300
Wire Wire Line
	5800 4300 5900 4300
Wire Wire Line
	6900 4000 6900 3900
Connection ~ 6900 3900
Wire Wire Line
	6900 3900 6800 3900
Wire Wire Line
	6900 3900 6900 3700
Connection ~ 6900 3700
Text Label 1150 5500 0    50   ~ 0
USB_J+
Text Label 1150 5600 0    50   ~ 0
USB_J-
Text Label 3250 6150 0    50   ~ 0
USB+
Text Label 3250 6050 0    50   ~ 0
USB-
NoConn ~ 5000 6550
Wire Wire Line
	800  5900 800  6000
Wire Wire Line
	700  5900 700  6000
Wire Wire Line
	700  6000 800  6000
Connection ~ 800  6000
Wire Wire Line
	800  6000 800  6100
Wire Wire Line
	3600 6050 3250 6050
Wire Wire Line
	3250 6150 3600 6150
Text Label 2750 5600 2    50   ~ 0
USB-
Text Label 2750 5500 2    50   ~ 0
USB+
Wire Wire Line
	2750 5500 2500 5500
Wire Wire Line
	2750 5600 2500 5600
Text Notes 2150 3250 0    50   ~ 0
2.2K if placed
Wire Notes Line
	2100 3150 2750 3150
Wire Notes Line
	2750 3150 2750 3300
Wire Notes Line
	2750 3300 2100 3300
Wire Notes Line
	2100 3300 2100 3150
Text Notes 4400 4300 0    50   ~ 0
PHY MDIO Address = 00001
Wire Notes Line
	4350 4200 5500 4200
Wire Notes Line
	5500 4200 5500 4350
Wire Notes Line
	5500 4350 4350 4350
Wire Notes Line
	4350 4350 4350 4200
$EndSCHEMATC
